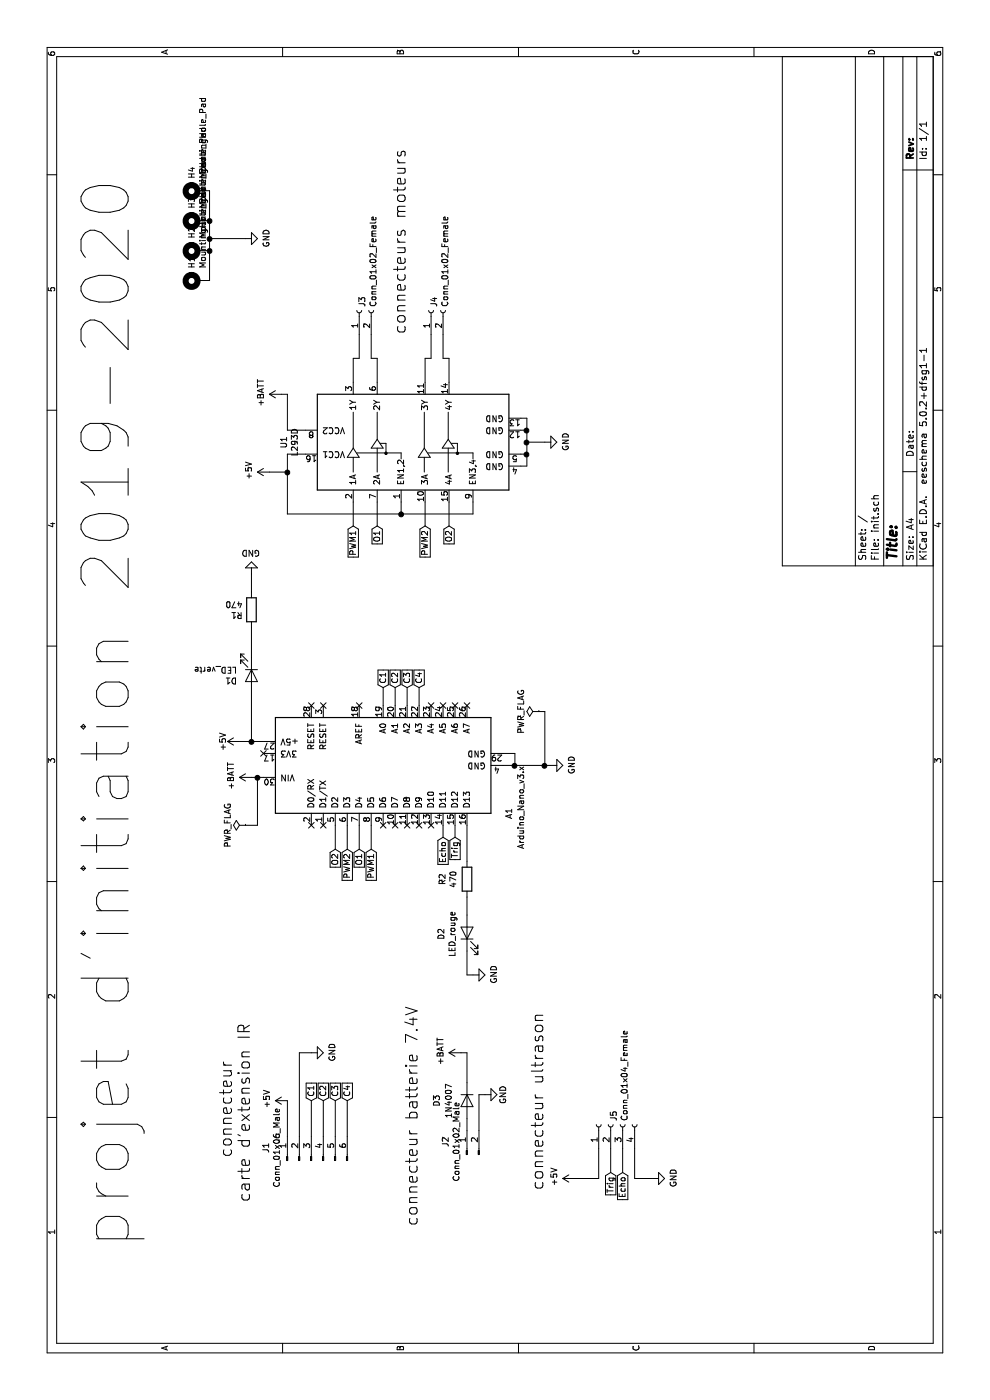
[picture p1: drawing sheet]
EESchema Schematic File Version 4
LIBS:init-cache
EELAYER 26 0
EELAYER END
$Descr A4 11693 8268
encoding utf-8
Sheet 1 1
Title ""
Date ""
Rev ""
Comp ""
Comment1 ""
Comment2 ""
Comment3 ""
Comment4 ""
$EndDescr
$Comp
L power:+5V #PWR0101
U 1 1
P 5500 2000
F 0 "#PWR0101" H 5500 1850 50  0001 C CNN
F 1 "+5V" H 5500 2140 50  0000 C CNN
F 2 "" H 5500 2000 50  0001 C CNN
F 3 "" H 5500 2000 50  0001 C CNN
	1    5500 2000
	1    0    0    -1  
$EndComp
$Comp
L Connector:Conn_01x06_Male J1
U 1 1
P 2000 2600
F 0 "J1" H 2108 2981 50  0000 C CNN
F 1 "Conn_01x06_Male" H 2108 2890 50  0000 C CNN
F 2 "Connector_PinHeader_2.54mm:PinHeader_1x06_P2.54mm_Vertical" H 2000 2600 50  0001 C CNN
F 3 "~" H 2000 2600 50  0001 C CNN
	1    2000 2600
	1    0    0    -1  
$EndComp
$Comp
L power:+5V #PWR0102
U 1 1
P 2500 2400
F 0 "#PWR0102" H 2500 2250 50  0001 C CNN
F 1 "+5V" H 2515 2573 50  0000 C CNN
F 2 "" H 2500 2400 50  0001 C CNN
F 3 "" H 2500 2400 50  0001 C CNN
	1    2500 2400
	1    0    0    -1  
$EndComp
$Comp
L power:GND #PWR0103
U 1 1
P 2900 2600
F 0 "#PWR0103" H 2900 2350 50  0001 C CNN
F 1 "GND" H 2905 2427 50  0000 C CNN
F 2 "" H 2900 2600 50  0001 C CNN
F 3 "" H 2900 2600 50  0001 C CNN
	1    2900 2600
	1    0    0    -1  
$EndComp
Wire Wire Line
	2500 2400 2200 2400
Text GLabel 2500 2600 2    50   Input ~ 0
C1
Text GLabel 2500 2700 2    50   Input ~ 0
C2
Text GLabel 2500 2800 2    50   Input ~ 0
C3
Text GLabel 2500 2900 2    50   Input ~ 0
C4
Wire Wire Line
	2200 2600 2500 2600
Wire Wire Line
	2200 2700 2500 2700
Wire Wire Line
	2500 2800 2200 2800
Wire Wire Line
	2200 2900 2500 2900
Text Notes 1650 2100 0    98   ~ 0
     connecteur \ncarte d'extension IR
$Comp
L Connector:Conn_01x02_Male J2
U 1 1
P 2050 3900
F 0 "J2" H 2158 4081 50  0000 C CNN
F 1 "Conn_01x02_Male" H 2158 3990 50  0000 C CNN
F 2 "Connector_PinSocket_2.54mm:PinSocket_1x02_P2.54mm_Vertical" H 2050 3900 50  0001 C CNN
F 3 "~" H 2050 3900 50  0001 C CNN
	1    2050 3900
	1    0    0    -1  
$EndComp
$Comp
L power:+BATT #PWR0104
U 1 1
P 2900 3850
F 0 "#PWR0104" H 2900 3700 50  0001 C CNN
F 1 "+BATT" H 2915 4023 50  0000 C CNN
F 2 "" H 2900 3850 50  0001 C CNN
F 3 "" H 2900 3850 50  0001 C CNN
	1    2900 3850
	1    0    0    -1  
$EndComp
$Comp
L power:+BATT #PWR0105
U 1 1
P 5200 2100
F 0 "#PWR0105" H 5200 1950 50  0001 C CNN
F 1 "+BATT" H 5215 2273 50  0000 C CNN
F 2 "" H 5200 2100 50  0001 C CNN
F 3 "" H 5200 2100 50  0001 C CNN
	1    5200 2100
	1    0    0    -1  
$EndComp
Wire Wire Line
	2900 3850 2900 3900
Wire Wire Line
	2900 3900 2650 3900
$Comp
L power:GND #PWR0106
U 1 1
P 2550 4050
F 0 "#PWR0106" H 2550 3800 50  0001 C CNN
F 1 "GND" H 2550 3900 50  0000 C CNN
F 2 "" H 2550 4050 50  0001 C CNN
F 3 "" H 2550 4050 50  0001 C CNN
	1    2550 4050
	1    0    0    -1  
$EndComp
Wire Wire Line
	2550 4050 2550 4000
Wire Wire Line
	2550 4000 2250 4000
$Comp
L Device:LED D1
U 1 1
P 6050 2100
F 0 "D1" V 6089 1982 50  0000 R CNN
F 1 "LED_verte" V 5998 1982 50  0000 R CNN
F 2 "LED_THT:LED_D5.0mm" H 6050 2100 50  0001 C CNN
F 3 "~" H 6050 2100 50  0001 C CNN
	1    6050 2100
	-1   0    0    1   
$EndComp
$Comp
L Device:R R1
U 1 1
P 6600 2100
F 0 "R1" H 6670 2146 50  0000 L CNN
F 1 "470" H 6670 2055 50  0000 L CNN
F 2 "Resistor_THT:R_Axial_DIN0207_L6.3mm_D2.5mm_P10.16mm_Horizontal" V 6530 2100 50  0001 C CNN
F 3 "~" H 6600 2100 50  0001 C CNN
	1    6600 2100
	0    -1   -1   0   
$EndComp
$Comp
L power:GND #PWR0107
U 1 1
P 6900 2100
F 0 "#PWR0107" H 6900 1850 50  0001 C CNN
F 1 "GND" H 6905 1927 50  0000 C CNN
F 2 "" H 6900 2100 50  0001 C CNN
F 3 "" H 6900 2100 50  0001 C CNN
	1    6900 2100
	0    -1   -1   0   
$EndComp
Wire Wire Line
	6200 2100 6450 2100
Wire Wire Line
	6750 2100 6900 2100
$Comp
L Driver_Motor:L293D U1
U 1 1
P 8000 3550
F 0 "U1" H 8000 4731 50  0000 C CNN
F 1 "L293D" H 8000 4640 50  0000 C CNN
F 2 "Package_DIP:DIP-16_W7.62mm" H 8250 2800 50  0001 L CNN
F 3 "http://www.ti.com/lit/ds/symlink/l293.pdf" H 7700 4250 50  0001 C CNN
	1    8000 3550
	1    0    0    -1  
$EndComp
Wire Wire Line
	8200 4350 8200 4400
Wire Wire Line
	8200 4400 8100 4400
Wire Wire Line
	8100 4400 8100 4350
Wire Wire Line
	8100 4400 8000 4400
Wire Wire Line
	7900 4400 7900 4350
Connection ~ 8100 4400
Wire Wire Line
	7800 4350 7800 4400
Wire Wire Line
	7800 4400 7900 4400
Connection ~ 7900 4400
$Comp
L power:GND #PWR0108
U 1 1
P 8000 4550
F 0 "#PWR0108" H 8000 4300 50  0001 C CNN
F 1 "GND" H 8005 4377 50  0000 C CNN
F 2 "" H 8000 4550 50  0001 C CNN
F 3 "" H 8000 4550 50  0001 C CNN
	1    8000 4550
	1    0    0    -1  
$EndComp
Wire Wire Line
	8000 4550 8000 4400
Connection ~ 8000 4400
Wire Wire Line
	8000 4400 7900 4400
Text GLabel 7300 2950 0    50   Input ~ 0
PWM1
Text GLabel 7300 3150 0    50   Input ~ 0
O1
Text GLabel 7300 3550 0    50   Input ~ 0
PWM2
Text GLabel 7300 3750 0    50   Input ~ 0
O2
Wire Wire Line
	7500 2950 7300 2950
Wire Wire Line
	7300 3150 7500 3150
Wire Wire Line
	7500 3550 7300 3550
Wire Wire Line
	7300 3750 7500 3750
$Comp
L MCU_Module:Arduino_Nano_v3.x A1
U 1 1
P 5300 3200
F 0 "A1" H 4900 2150 50  0000 C CNN
F 1 "Arduino_Nano_v3.x" H 4950 2050 50  0000 C CNN
F 2 "Module:Arduino_Nano" H 5450 2250 50  0001 L CNN
F 3 "http://www.mouser.com/pdfdocs/Gravitech_Arduino_Nano3_0.pdf" H 5300 2200 50  0001 C CNN
	1    5300 3200
	1    0    0    -1  
$EndComp
Text GLabel 5950 3200 2    50   Input ~ 0
C1
$Comp
L Device:LED D2
U 1 1
P 3900 3900
F 0 "D2" H 3893 4116 50  0000 C CNN
F 1 "LED_rouge" H 3893 4025 50  0000 C CNN
F 2 "LED_THT:LED_D5.0mm" H 3900 3900 50  0001 C CNN
F 3 "~" H 3900 3900 50  0001 C CNN
	1    3900 3900
	1    0    0    -1  
$EndComp
$Comp
L Device:R R2
U 1 1
P 4350 3900
F 0 "R2" V 4143 3900 50  0000 C CNN
F 1 "470" V 4234 3900 50  0000 C CNN
F 2 "Resistor_THT:R_Axial_DIN0207_L6.3mm_D2.5mm_P10.16mm_Horizontal" V 4280 3900 50  0001 C CNN
F 3 "~" H 4350 3900 50  0001 C CNN
	1    4350 3900
	0    1    1    0   
$EndComp
$Comp
L power:GND #PWR0109
U 1 1
P 3550 3950
F 0 "#PWR0109" H 3550 3700 50  0001 C CNN
F 1 "GND" H 3555 3777 50  0000 C CNN
F 2 "" H 3550 3950 50  0001 C CNN
F 3 "" H 3550 3950 50  0001 C CNN
	1    3550 3950
	1    0    0    -1  
$EndComp
Wire Wire Line
	4200 3900 4050 3900
Wire Wire Line
	3750 3900 3550 3900
Wire Wire Line
	3550 3900 3550 3950
Wire Wire Line
	5200 2100 5200 2150
Wire Wire Line
	5500 2100 5500 2200
Wire Wire Line
	5500 2000 5500 2100
Connection ~ 5500 2100
$Comp
L power:GND #PWR0110
U 1 1
P 5300 4600
F 0 "#PWR0110" H 5300 4350 50  0001 C CNN
F 1 "GND" H 5305 4427 50  0000 C CNN
F 2 "" H 5300 4600 50  0001 C CNN
F 3 "" H 5300 4600 50  0001 C CNN
	1    5300 4600
	1    0    0    -1  
$EndComp
Wire Wire Line
	5300 4200 5300 4300
Wire Wire Line
	5400 4200 5400 4300
Wire Wire Line
	5400 4300 5300 4300
Connection ~ 5300 4300
Wire Wire Line
	5300 4300 5300 4550
Text Notes 1450 3500 0    98   ~ 0
connecteur batterie 7.4V
Text GLabel 4600 3100 0    50   Input ~ 0
PWM1
Text GLabel 4600 3000 0    50   Input ~ 0
O1
Wire Wire Line
	4800 2800 4600 2800
Wire Wire Line
	4600 2900 4800 2900
Text GLabel 4600 2800 0    50   Input ~ 0
O2
Text GLabel 4600 2900 0    50   Input ~ 0
PWM2
Wire Wire Line
	4800 3000 4600 3000
Wire Wire Line
	4600 3100 4800 3100
Text GLabel 5950 3300 2    50   Input ~ 0
C2
Text GLabel 5950 3400 2    50   Input ~ 0
C3
Text GLabel 5950 3500 2    50   Input ~ 0
C4
Wire Wire Line
	5950 3200 5800 3200
Wire Wire Line
	5800 3300 5950 3300
Wire Wire Line
	5950 3400 5800 3400
Wire Wire Line
	5800 3500 5950 3500
$Comp
L Connector:Conn_01x02_Female J3
U 1 1
P 9100 3000
F 0 "J3" H 9128 2976 50  0000 L CNN
F 1 "Conn_01x02_Female" H 9128 2885 50  0000 L CNN
F 2 "Connector_PinSocket_2.54mm:PinSocket_1x02_P2.54mm_Vertical" H 9100 3000 50  0001 C CNN
F 3 "~" H 9100 3000 50  0001 C CNN
	1    9100 3000
	1    0    0    -1  
$EndComp
$Comp
L Connector:Conn_01x02_Female J4
U 1 1
P 9100 3600
F 0 "J4" H 9128 3576 50  0000 L CNN
F 1 "Conn_01x02_Female" H 9128 3485 50  0000 L CNN
F 2 "Connector_PinSocket_2.54mm:PinSocket_1x02_P2.54mm_Vertical" H 9100 3600 50  0001 C CNN
F 3 "~" H 9100 3600 50  0001 C CNN
	1    9100 3600
	1    0    0    -1  
$EndComp
Wire Wire Line
	8900 3000 8700 3000
Wire Wire Line
	8700 3000 8700 2950
Wire Wire Line
	8700 2950 8500 2950
Wire Wire Line
	8500 3150 8700 3150
Wire Wire Line
	8700 3150 8700 3100
Wire Wire Line
	8900 3100 8700 3100
Wire Wire Line
	8900 3600 8700 3600
Wire Wire Line
	8700 3600 8700 3550
Wire Wire Line
	8700 3550 8500 3550
Wire Wire Line
	8500 3750 8700 3750
Wire Wire Line
	8700 3750 8700 3700
Wire Wire Line
	8700 3700 8900 3700
Text Notes 8900 3400 0    98   ~ 0
connecteurs moteurs
$Comp
L power:+5V #PWR0111
U 1 1
P 7750 2250
F 0 "#PWR0111" H 7750 2100 50  0001 C CNN
F 1 "+5V" H 7765 2423 50  0000 C CNN
F 2 "" H 7750 2250 50  0001 C CNN
F 3 "" H 7750 2250 50  0001 C CNN
	1    7750 2250
	1    0    0    -1  
$EndComp
Wire Wire Line
	7500 3350 7400 3350
Wire Wire Line
	7400 3350 7400 2400
Wire Wire Line
	7400 2400 7750 2400
Wire Wire Line
	8100 2400 8100 2550
Wire Wire Line
	7900 2550 7900 2400
Wire Wire Line
	7500 3950 7400 3950
Wire Wire Line
	7400 3950 7400 3350
Connection ~ 7400 3350
Wire Wire Line
	7750 2250 7750 2400
Connection ~ 7750 2400
Wire Wire Line
	7750 2400 7900 2400
Text GLabel 4700 3800 0    50   Input ~ 0
Trig
Text GLabel 4700 3700 0    50   Input ~ 0
Echo
Wire Wire Line
	4800 3700 4700 3700
Wire Wire Line
	4700 3800 4800 3800
Wire Wire Line
	4500 3900 4800 3900
$Comp
L Connector:Conn_01x04_Female J5
U 1 1
P 2300 5100
F 0 "J5" H 2328 5076 50  0000 L CNN
F 1 "Conn_01x04_Female" H 2328 4985 50  0000 L CNN
F 2 "Connector_PinHeader_2.54mm:PinHeader_1x04_P2.54mm_Vertical" H 2300 5100 50  0001 C CNN
F 3 "~" H 2300 5100 50  0001 C CNN
	1    2300 5100
	1    0    0    -1  
$EndComp
Text Notes 1750 4550 0    98   ~ 0
connecteur ultrason
$Comp
L power:+5V #PWR0112
U 1 1
P 1850 4800
F 0 "#PWR0112" H 1850 4650 50  0001 C CNN
F 1 "+5V" H 1865 4973 50  0000 C CNN
F 2 "" H 1850 4800 50  0001 C CNN
F 3 "" H 1850 4800 50  0001 C CNN
	1    1850 4800
	1    0    0    -1  
$EndComp
$Comp
L power:GND #PWR0113
U 1 1
P 1850 5450
F 0 "#PWR0113" H 1850 5200 50  0001 C CNN
F 1 "GND" H 1855 5277 50  0000 C CNN
F 2 "" H 1850 5450 50  0001 C CNN
F 3 "" H 1850 5450 50  0001 C CNN
	1    1850 5450
	1    0    0    -1  
$EndComp
Wire Wire Line
	2100 5000 1850 5000
Wire Wire Line
	1850 5000 1850 4800
Wire Wire Line
	2100 5300 1850 5300
Wire Wire Line
	1850 5300 1850 5450
Text GLabel 1900 5200 0    50   Input ~ 0
Echo
Text GLabel 1900 5100 0    50   Input ~ 0
Trig
Wire Wire Line
	2100 5100 1900 5100
Wire Wire Line
	1900 5200 2100 5200
$Comp
L power:PWR_FLAG #FLG0102
U 1 1
P 4800 2050
F 0 "#FLG0102" H 4800 2125 50  0001 C CNN
F 1 "PWR_FLAG" H 4800 2200 50  0000 C CNN
F 2 "" H 4800 2050 50  0001 C CNN
F 3 "" H 4800 2050 50  0001 C CNN
	1    4800 2050
	1    0    0    -1  
$EndComp
Wire Wire Line
	4800 2050 4800 2150
Wire Wire Line
	4800 2150 5200 2150
Connection ~ 5200 2150
Wire Wire Line
	5200 2150 5200 2200
$Comp
L power:PWR_FLAG #FLG0103
U 1 1
P 5750 4500
F 0 "#FLG0103" H 5750 4575 50  0001 C CNN
F 1 "PWR_FLAG" H 5750 4650 50  0000 C CNN
F 2 "" H 5750 4500 50  0001 C CNN
F 3 "" H 5750 4500 50  0001 C CNN
	1    5750 4500
	1    0    0    -1  
$EndComp
Wire Wire Line
	5750 4500 5750 4550
Wire Wire Line
	5300 4550 5750 4550
Connection ~ 5300 4550
Wire Wire Line
	5300 4550 5300 4600
Wire Wire Line
	2900 2600 2900 2500
Wire Wire Line
	2900 2500 2200 2500
NoConn ~ 5800 3800
NoConn ~ 5800 3900
NoConn ~ 4800 3600
NoConn ~ 4800 3500
NoConn ~ 4800 3400
NoConn ~ 4800 3300
NoConn ~ 4800 3200
NoConn ~ 5800 2600
NoConn ~ 5800 2700
NoConn ~ 5800 3000
NoConn ~ 4800 2700
NoConn ~ 4800 2600
NoConn ~ 5400 2200
NoConn ~ 5800 3600
NoConn ~ 5800 3700
Text Notes 1250 1100 0    394  ~ 0
projet d'initiation 2019-2020
$Comp
L Mechanical:MountingHole_Pad H4
U 1 1
P 10100 1650
F 0 "H4" H 10200 1699 50  0000 L CNN
F 1 "MountingHole_Pad" H 10200 1608 50  0000 L CNN
F 2 "MountingHole:MountingHole_3.2mm_M3_DIN965_Pad" H 10100 1650 50  0001 C CNN
F 3 "~" H 10100 1650 50  0001 C CNN
	1    10100 1650
	1    0    0    -1  
$EndComp
$Comp
L Mechanical:MountingHole_Pad H3
U 1 1
P 9850 1650
F 0 "H3" H 9950 1699 50  0000 L CNN
F 1 "MountingHole_Pad" H 9950 1608 50  0000 L CNN
F 2 "MountingHole:MountingHole_3.2mm_M3_DIN965_Pad" H 9850 1650 50  0001 C CNN
F 3 "~" H 9850 1650 50  0001 C CNN
	1    9850 1650
	1    0    0    -1  
$EndComp
$Comp
L Mechanical:MountingHole_Pad H2
U 1 1
P 9600 1650
F 0 "H2" H 9700 1699 50  0000 L CNN
F 1 "MountingHole_Pad" H 9700 1608 50  0000 L CNN
F 2 "MountingHole:MountingHole_3.2mm_M3_DIN965_Pad" H 9600 1650 50  0001 C CNN
F 3 "~" H 9600 1650 50  0001 C CNN
	1    9600 1650
	1    0    0    -1  
$EndComp
$Comp
L Mechanical:MountingHole_Pad H1
U 1 1
P 9350 1650
F 0 "H1" H 9450 1699 50  0000 L CNN
F 1 "MountingHole_Pad" H 9450 1608 50  0000 L CNN
F 2 "MountingHole:MountingHole_3.2mm_M3_DIN965_Pad" H 9350 1650 50  0001 C CNN
F 3 "~" H 9350 1650 50  0001 C CNN
	1    9350 1650
	1    0    0    -1  
$EndComp
$Comp
L power:GND #PWR0114
U 1 1
P 9700 2050
F 0 "#PWR0114" H 9700 1800 50  0001 C CNN
F 1 "GND" H 9705 1877 50  0000 C CNN
F 2 "" H 9700 2050 50  0001 C CNN
F 3 "" H 9700 2050 50  0001 C CNN
	1    9700 2050
	1    0    0    -1  
$EndComp
Wire Wire Line
	10100 1750 9850 1750
Connection ~ 9600 1750
Wire Wire Line
	9600 1750 9350 1750
Connection ~ 9850 1750
Wire Wire Line
	9850 1750 9700 1750
Wire Wire Line
	9700 2050 9700 1750
Connection ~ 9700 1750
Wire Wire Line
	9700 1750 9600 1750
$Comp
L power:+BATT #PWR01
U 1 1
P 8400 2350
F 0 "#PWR01" H 8400 2200 50  0001 C CNN
F 1 "+BATT" H 8415 2523 50  0000 C CNN
F 2 "" H 8400 2350 50  0001 C CNN
F 3 "" H 8400 2350 50  0001 C CNN
	1    8400 2350
	1    0    0    -1  
$EndComp
Wire Wire Line
	8400 2350 8400 2400
Wire Wire Line
	8400 2400 8100 2400
$Comp
L Device:D D3
U 1 1
P 2500 3900
F 0 "D3" H 2500 3650 50  0000 C CNN
F 1 "1N4007" H 2500 3750 50  0000 C CNN
F 2 "Diode_THT:D_DO-41_SOD81_P10.16mm_Horizontal" H 2500 3900 50  0001 C CNN
F 3 "~" H 2500 3900 50  0001 C CNN
	1    2500 3900
	-1   0    0    1   
$EndComp
Wire Wire Line
	2350 3900 2250 3900
Wire Wire Line
	5500 2100 5900 2100
$EndSCHEMATC
